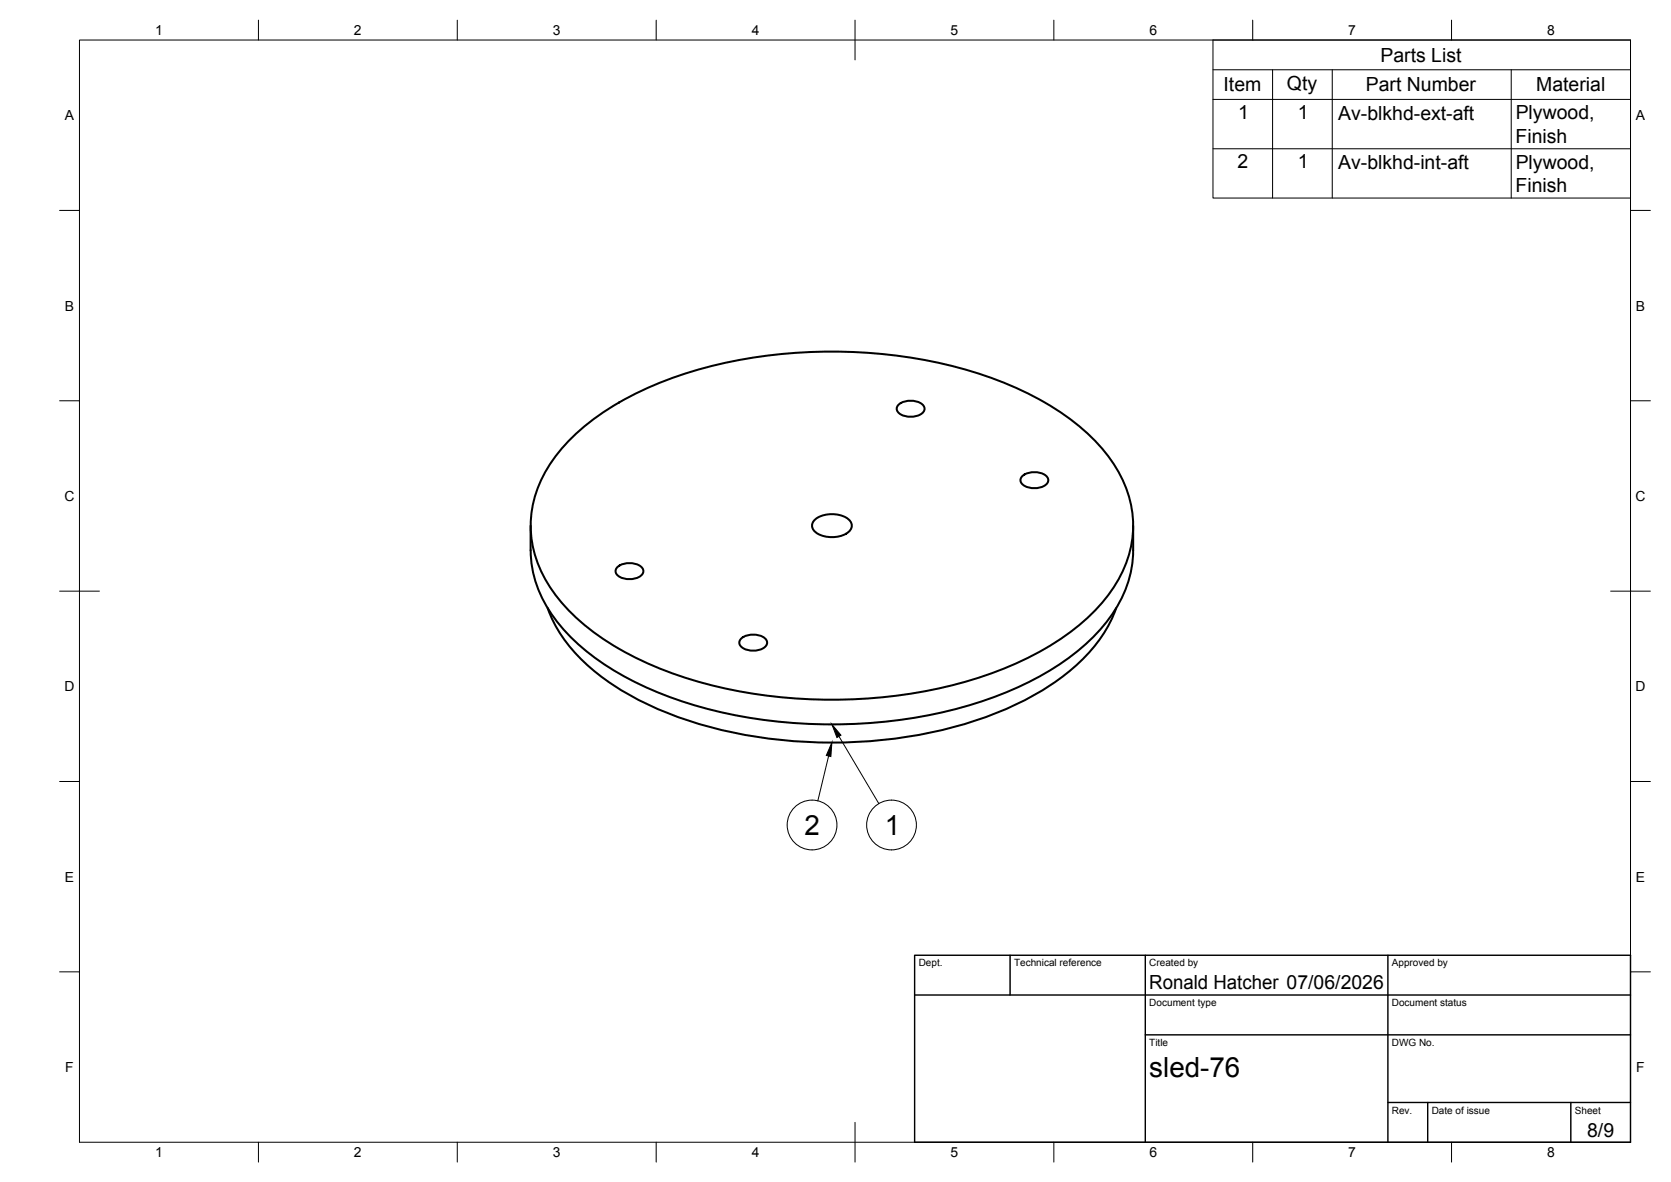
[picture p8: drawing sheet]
<svg xmlns="http://www.w3.org/2000/svg" width="420mm" height="297mm" viewBox="0 0 420 297" stroke-linecap="round" stroke-linejoin="round" font-family="sans-serif">
<!-- layer: Visible -->
<path d="M143.3 110.5a71.3 71.3 0 0 1 28.5-16.4 124.9 124.9 0 0 1 79.1 1.5 64.3 64.3 0 0 1 26.5 17.4 28.4 28.4 0 0 1 6.9 24.7 34.5 34.5 0 0 1-11.9 18.5 78.3 78.3 0 0 1-30.2 15.3 125.2 125.2 0 0 1-74.7-2.9 64.3 64.3 0 0 1-26.5-17.4 28.4 28.4 0 0 1-6.9-24.7 33.3 33.3 0 0 1 9.2-16zM226 101.7a4.9 4.9 0 0 1 6.3 .4 1.72 1.72 0 0 1-1.5 2.3 4.7 4.7 0 0 1-5.1-1 1.32 1.32 0 0 1 .3-1.7zM257.1 119.6a4.9 4.9 0 0 1 6.3 .4 1.72 1.72 0 0 1-1.5 2.4 4.7 4.7 0 0 1-5.1-1.1 1.32 1.32 0 0 1 .3-1.7zM133.4 132.1v6.2M205 130.5a7.1 7.1 0 0 1 8.8 .5 2.1 2.1 0 0 1-1.1 3.1 7.5 7.5 0 0 1-7.7-.4 1.94 1.94 0 0 1 0-3.2zM284.9 132.1v6.2a31.1 31.1 0 0 1-10.3 22.1 71.2 71.2 0 0 1-27.2 15.7 125.4 125.4 0 0 1-76.5 0 71.2 71.2 0 0 1-27.1-15.7 31.1 31.1 0 0 1-10.4-22.1M137.7 152.8a38 38 0 0 0 13.8 17.5 86 86 0 0 0 36.8 14.5 118.3 118.3 0 0 0 63.8-6.3 59.4 59.4 0 0 0 23.3-16.4 31.7 31.7 0 0 0 5.3-9.3M155.3 142.5a4.9 4.9 0 0 1 6.3 .4 1.72 1.72 0 0 1-1.5 2.3 4.7 4.7 0 0 1-5.1-1 1.32 1.32 0 0 1 .3-1.7zM186.4 160.4a4.9 4.9 0 0 1 6.3 .4 1.72 1.72 0 0 1-1.5 2.4 4.7 4.7 0 0 1-5.1-1 1.32 1.32 0 0 1 .3-1.8z" fill="none" stroke="#000" stroke-width=".51"/>
<!-- layer: BORDER -->
<g fill="none" stroke="#000" stroke-width=".25">
<path d="M20 10.1h390v276.9h-390zM65 5.1v5M115 5.1v5M165 5.1v5M215 5.1v10M265 5.1v5M315 5.1v5M365 5.1v5M15 52.9h5M410 52.9h5M15 100.7h5M410 100.7h5"/>
<path d="M15 148.6h10M405 148.6h10M15 196.4h5M410 196.4h5M15 244.2h5M410 244.2h5M65 287v5M115 287v5M165 287v5M215 282.1v9.9M265 287v5M315 287v5"/>
<path d="M365 287v5"/>
</g>
<!-- layer: TITLEBLOCK -->
<path d="M230 240.1h180v46.9h-180zM230 250h180M254 240.1v9.9M288 240.1v46.9M349 240.1v46.9M288 260.1h122M349 277.1h61M359 277.1v9.9M395 277.1v9.9" fill="none" stroke="#000" stroke-width=".36"/>
<!-- layer: Parts Lists -->
<path d="M305 10.1h105v39.7h-105zM305 17.5h105M320 17.5v32.3M335 17.5v32.3M380 17.5v32.3M305 25h105M305 37.4h105" fill="none" stroke="#000" stroke-width=".25"/>
<!-- layer: Balloons -->
<g fill="none" stroke="#000" stroke-width=".25">
<circle cx="204.2" cy="207.3" r="6.3"/>
<circle cx="224.2" cy="207.3" r="6.3"/>
</g>
<!-- layer: 0 -->
<path d="M209.2 186.6l-.3 3.5-1.1-.2zM209.2 182l2.3 2.7-1.1 .6z" fill="#000" stroke="#000" stroke-width=".25"/>
<path d="M208.3 190l-2.7 11.3M210.9 185l10.1 17" fill="none" stroke="#000" stroke-width=".25"/>
<g font-size="7">
<text x="202.3" y="209.9">2</text>
<text x="222.5" y="209.9">1</text>
<text x="289" y="270.6">sled-76</text>
</g>
<g font-size="4.9">
<text x="347.1" y="15.5">Parts List</text>
<text x="307.7" y="23">Item</text>
<text x="323.6" y="22.5">Qty</text>
<text x="343.4" y="23">Part Number</text>
<text x="386.3" y="23">Material</text>
<text x="311.3" y="29.9">1</text>
<text x="326.3" y="29.9">1</text>
<text x="336.5" y="30">Av-blkhd-ext-aft</text>
<text x="381.1" y="35.8">Finish</text>
<text x="381.1" y="30">Plywood,</text>
<text x="311.2" y="42.3">2</text>
<text x="326.3" y="42.3">1</text>
<text x="336.5" y="42.4">Av-blkhd-int-aft</text>
<text x="381.1" y="42.4">Plywood,</text>
<text x="381.1" y="48.2">Finish</text>
<text x="289" y="248.5">Ronald Hatcher 07/06/2026</text>
<text x="399.1" y="285.7">8/9</text>
</g>
<g font-size="3.5">
<text x="39" y="8.8">1</text>
<text x="89" y="8.8">2</text>
<text x="139" y="8.8">3</text>
<text x="189" y="8.8">4</text>
<text x="239" y="8.8">5</text>
<text x="289" y="8.8">6</text>
<text x="339" y="8.8">7</text>
<text x="389" y="8.8">8</text>
<text x="16.3" y="30.2">A</text>
<text x="411.3" y="30.2">A</text>
<text x="16.3" y="78">B</text>
<text x="411.3" y="78">B</text>
<text x="16.2" y="125.9">C</text>
<text x="411.2" y="125.9">C</text>
<text x="16.2" y="173.7">D</text>
<text x="411.2" y="173.7">D</text>
<text x="16.3" y="221.6">E</text>
<text x="411.3" y="221.6">E</text>
<text x="16.4" y="269.4">F</text>
<text x="411.4" y="269.4">F</text>
<text x="39" y="290.8">1</text>
<text x="89" y="290.8">2</text>
<text x="139" y="290.8">3</text>
<text x="189" y="290.8">4</text>
<text x="239" y="290.8">5</text>
<text x="289" y="290.8">6</text>
<text x="339" y="290.8">7</text>
<text x="389" y="290.8">8</text>
</g>
<g font-size="2.5">
<text x="231" y="242.9">Dept.</text>
<text x="255" y="242.9">Technical reference</text>
<text x="289" y="242.9">Created by</text>
<text x="350" y="242.9">Approved by</text>
<text x="289" y="252.8">Document type</text>
<text x="350" y="252.8">Document status</text>
<text x="289" y="262.9">Title</text>
<text x="350" y="262.9">DWG No.</text>
<text x="350" y="279.9">Rev.</text>
<text x="360" y="279.9">Date of issue</text>
<text x="396" y="279.9">Sheet</text>
</g>
</svg>
